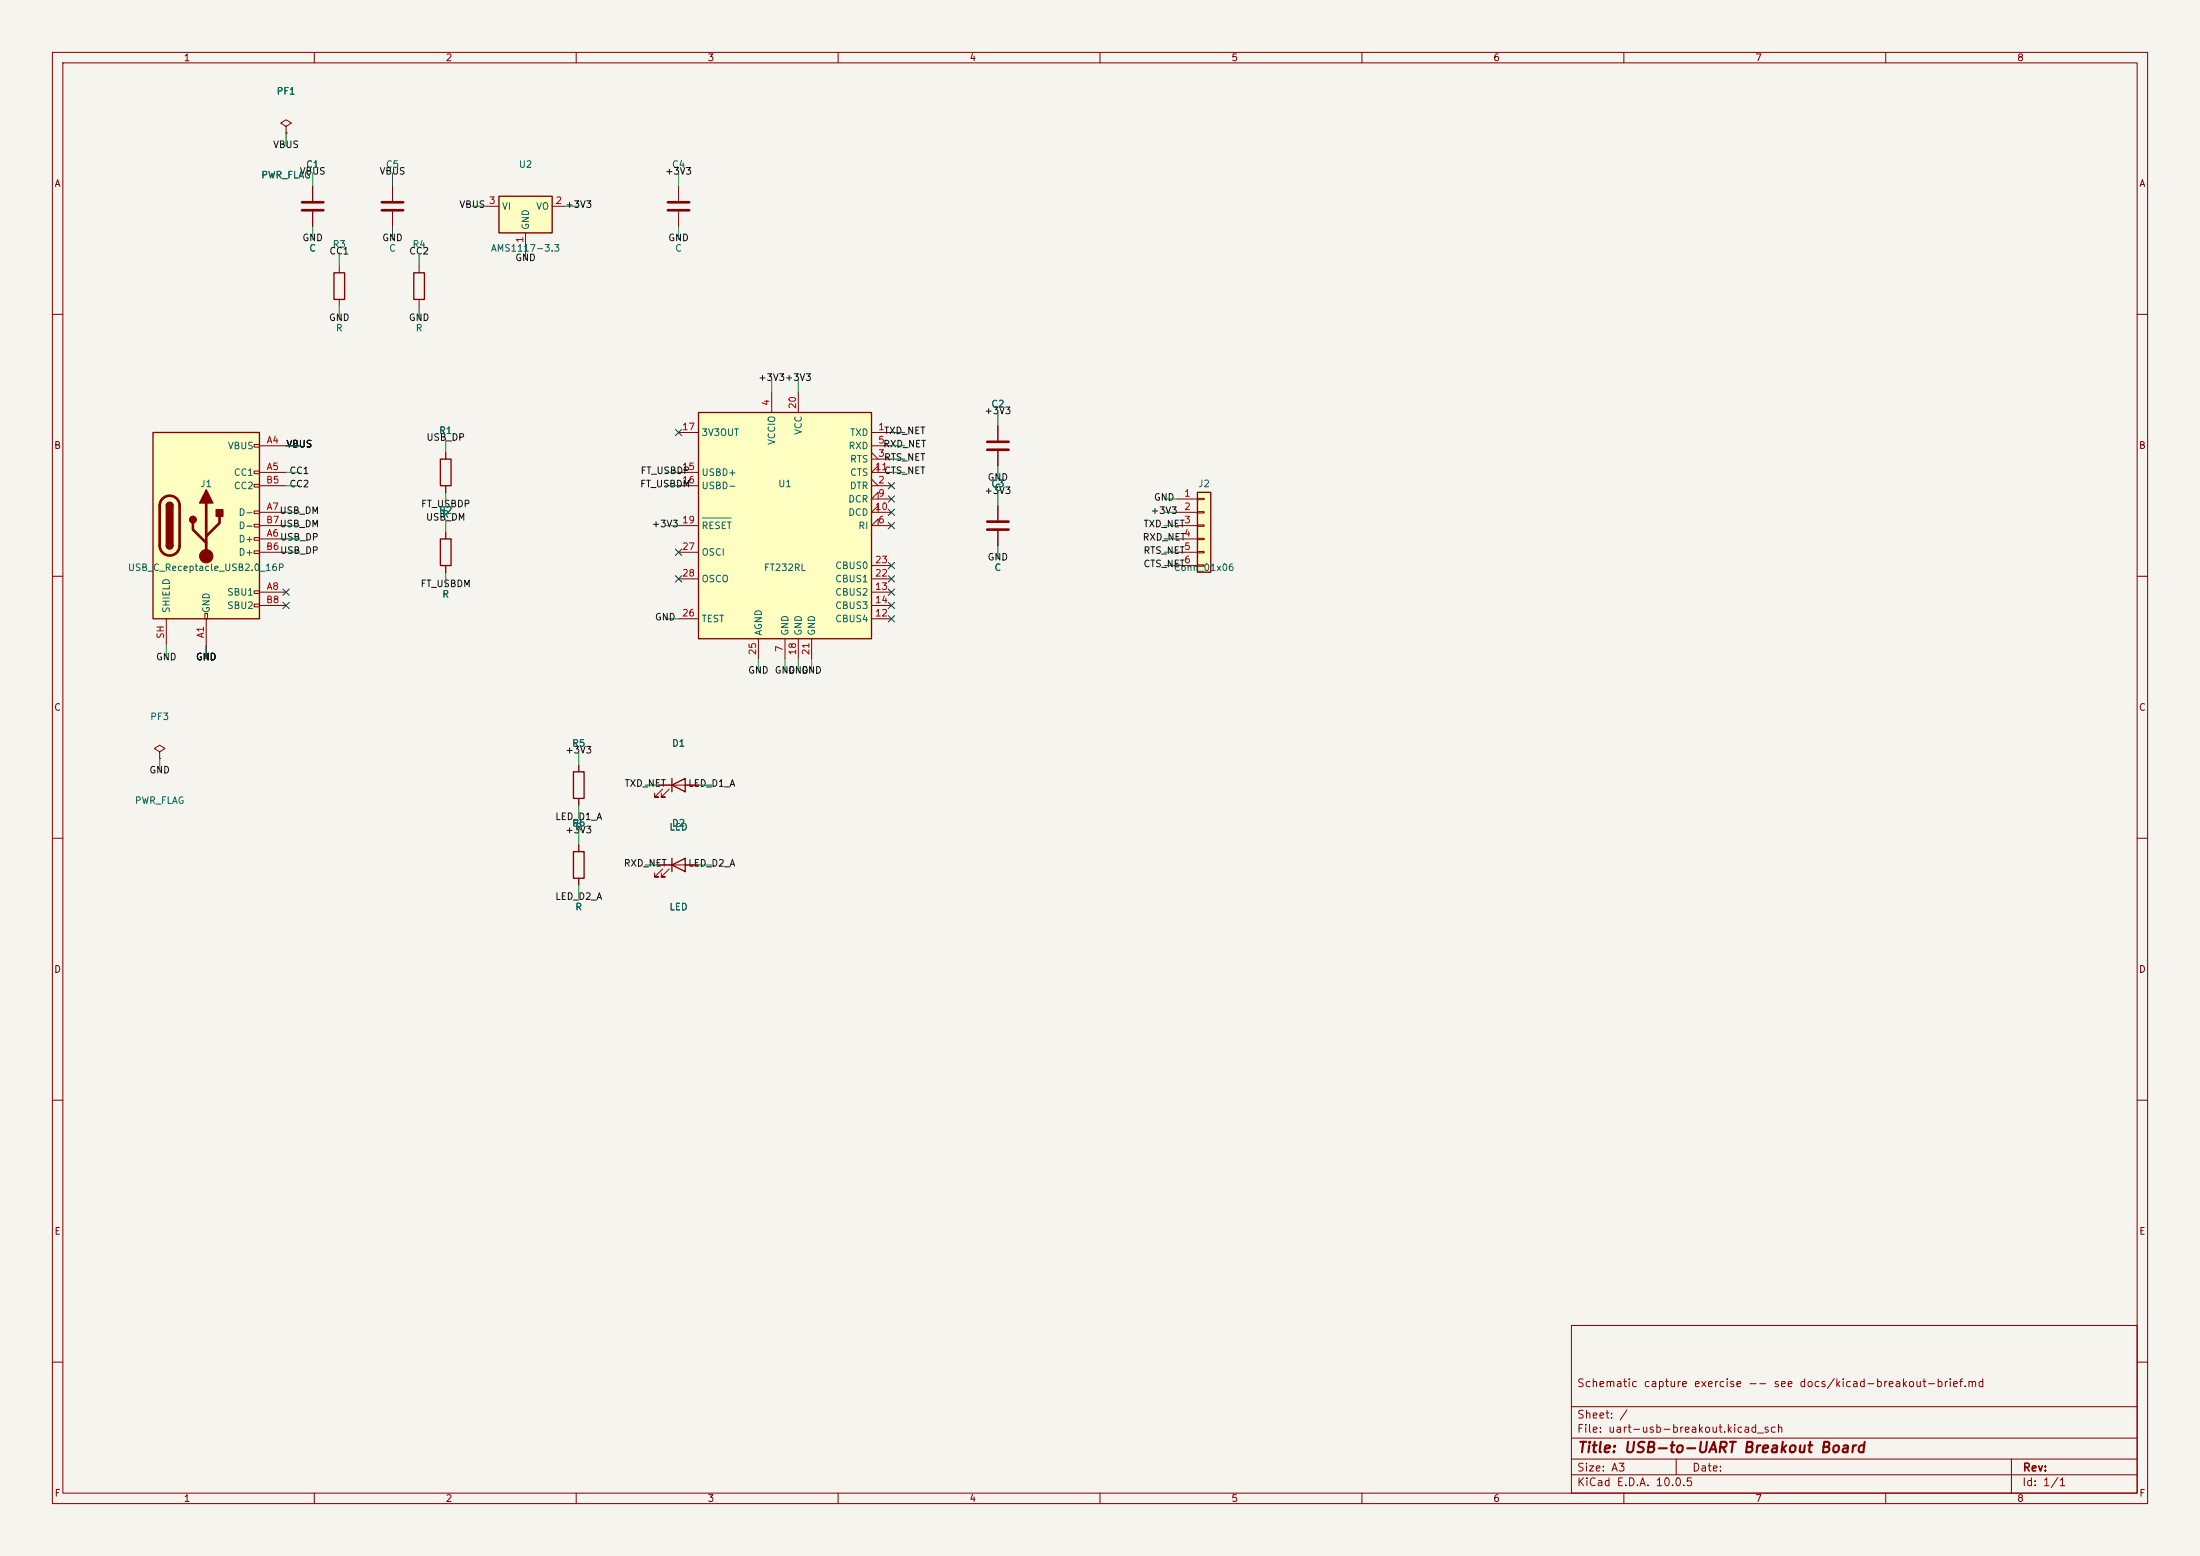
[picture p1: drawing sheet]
(kicad_sch
 (version 20250114)
 (generator "eeschema")
 (generator_version "10.0")
 (paper "A3")
 (title_block
  (title "USB-to-UART Breakout Board")
  (comment 1 "Schematic capture exercise -- see docs/kicad-breakout-brief.md"))
 (lib_symbols
 (symbol "Connector:USB_C_Receptacle_USB2.0_16P"
  (pin_names
   (offset 1.016))
  (exclude_from_sim no)
  (in_bom yes)
  (on_board yes)
  (in_pos_files yes)
  (duplicate_pin_numbers_are_jumpers no)
  (property "Reference" "J" (at 0 22.225 0) (show_name no) (do_not_autoplace no) (effects (font (size 1.27 1.27))))
  (property "Value" "USB_C_Receptacle_USB2.0_16P" (at 0 19.685 0) (show_name no) (do_not_autoplace no) (effects (font (size 1.27 1.27))))
  (property "Footprint" "" (at 3.81 0 0) (show_name no) (do_not_autoplace no) (hide yes) (effects (font (size 1.27 1.27))))
  (property "Datasheet" "https://www.usb.org/sites/default/files/documents/usb_type-c.zip" (at 3.81 0 0) (show_name no) (do_not_autoplace no) (hide yes) (effects (font (size 1.27 1.27))))
  (property "Description" "USB 2.0-only 16P Type-C Receptacle connector" (at 0 0 0) (show_name no) (do_not_autoplace no) (hide yes) (effects (font (size 1.27 1.27))))
  (symbol "USB_C_Receptacle_USB2.0_16P_0_0"
   (rectangle (start -0.254 -17.78) (end 0.254 -16.764) (stroke (width 0) (type default)) (fill (type none)))
   (rectangle (start 10.16 15.494) (end 9.144 14.986) (stroke (width 0) (type default)) (fill (type none)))
   (rectangle (start 10.16 10.414) (end 9.144 9.906) (stroke (width 0) (type default)) (fill (type none)))
   (rectangle (start 10.16 7.874) (end 9.144 7.366) (stroke (width 0) (type default)) (fill (type none)))
   (rectangle (start 10.16 2.794) (end 9.144 2.286) (stroke (width 0) (type default)) (fill (type none)))
   (rectangle (start 10.16 0.254) (end 9.144 -0.254) (stroke (width 0) (type default)) (fill (type none)))
   (rectangle (start 10.16 -2.286) (end 9.144 -2.794) (stroke (width 0) (type default)) (fill (type none)))
   (rectangle (start 10.16 -4.826) (end 9.144 -5.334) (stroke (width 0) (type default)) (fill (type none)))
   (rectangle (start 10.16 -12.446) (end 9.144 -12.954) (stroke (width 0) (type default)) (fill (type none)))
   (rectangle (start 10.16 -14.986) (end 9.144 -15.494) (stroke (width 0) (type default)) (fill (type none))))
  (symbol "USB_C_Receptacle_USB2.0_16P_0_1"
   (rectangle (start -10.16 17.78) (end 10.16 -17.78) (stroke (width 0.254) (type default)) (fill (type background)))
   (polyline (pts (xy -8.89 -3.81) (xy -8.89 3.81)) (stroke (width 0.508) (type default)) (fill (type none)))
   (rectangle (start -7.62 -3.81) (end -6.35 3.81) (stroke (width 0.254) (type default)) (fill (type outline)))
   (arc (start -7.62 3.81) (mid -6.985 4.4423) (end -6.35 3.81) (stroke (width 0.254) (type default)) (fill (type none)))
   (arc (start -7.62 3.81) (mid -6.985 4.4423) (end -6.35 3.81) (stroke (width 0.254) (type default)) (fill (type outline)))
   (arc (start -8.89 3.81) (mid -6.985 5.7067) (end -5.08 3.81) (stroke (width 0.508) (type default)) (fill (type none)))
   (arc (start -5.08 -3.81) (mid -6.985 -5.7067) (end -8.89 -3.81) (stroke (width 0.508) (type default)) (fill (type none)))
   (arc (start -6.35 -3.81) (mid -6.985 -4.4423) (end -7.62 -3.81) (stroke (width 0.254) (type default)) (fill (type none)))
   (arc (start -6.35 -3.81) (mid -6.985 -4.4423) (end -7.62 -3.81) (stroke (width 0.254) (type default)) (fill (type outline)))
   (polyline (pts (xy -5.08 3.81) (xy -5.08 -3.81)) (stroke (width 0.508) (type default)) (fill (type none)))
   (circle (center -2.54 1.143) (radius 0.635) (stroke (width 0.254) (type default)) (fill (type outline)))
   (polyline (pts (xy -1.27 4.318) (xy 0 6.858) (xy 1.27 4.318) (xy -1.27 4.318)) (stroke (width 0.254) (type default)) (fill (type outline)))
   (polyline (pts (xy 0 -2.032) (xy 2.54 0.508) (xy 2.54 1.778)) (stroke (width 0.508) (type default)) (fill (type none)))
   (polyline (pts (xy 0 -3.302) (xy -2.54 -0.762) (xy -2.54 0.508)) (stroke (width 0.508) (type default)) (fill (type none)))
   (polyline (pts (xy 0 -5.842) (xy 0 4.318)) (stroke (width 0.508) (type default)) (fill (type none)))
   (circle (center 0 -5.842) (radius 1.27) (stroke (width 0) (type default)) (fill (type outline)))
   (rectangle (start 1.905 1.778) (end 3.175 3.048) (stroke (width 0.254) (type default)) (fill (type outline))))
  (symbol "USB_C_Receptacle_USB2.0_16P_1_1"
   (pin passive line (at 0 -22.86 90) (length 5.08) (name "GND" (effects (font (size 1.27 1.27)))) (number "A1" (effects (font (size 1.27 1.27)))))
   (pin passive line (at 15.24 15.24 180) (length 5.08) (name "VBUS" (effects (font (size 1.27 1.27)))) (number "A4" (effects (font (size 1.27 1.27)))))
   (pin bidirectional line (at 15.24 10.16 180) (length 5.08) (name "CC1" (effects (font (size 1.27 1.27)))) (number "A5" (effects (font (size 1.27 1.27)))))
   (pin bidirectional line (at 15.24 -2.54 180) (length 5.08) (name "D+" (effects (font (size 1.27 1.27)))) (number "A6" (effects (font (size 1.27 1.27)))))
   (pin bidirectional line (at 15.24 2.54 180) (length 5.08) (name "D-" (effects (font (size 1.27 1.27)))) (number "A7" (effects (font (size 1.27 1.27)))))
   (pin bidirectional line (at 15.24 -12.7 180) (length 5.08) (name "SBU1" (effects (font (size 1.27 1.27)))) (number "A8" (effects (font (size 1.27 1.27)))))
   (pin passive line (at 15.24 15.24 180) (length 5.08) (hide yes) (name "VBUS" (effects (font (size 1.27 1.27)))) (number "A9" (effects (font (size 1.27 1.27)))))
   (pin passive line (at 0 -22.86 90) (length 5.08) (hide yes) (name "GND" (effects (font (size 1.27 1.27)))) (number "A12" (effects (font (size 1.27 1.27)))))
   (pin passive line (at 0 -22.86 90) (length 5.08) (hide yes) (name "GND" (effects (font (size 1.27 1.27)))) (number "B1" (effects (font (size 1.27 1.27)))))
   (pin passive line (at 15.24 15.24 180) (length 5.08) (hide yes) (name "VBUS" (effects (font (size 1.27 1.27)))) (number "B4" (effects (font (size 1.27 1.27)))))
   (pin bidirectional line (at 15.24 7.62 180) (length 5.08) (name "CC2" (effects (font (size 1.27 1.27)))) (number "B5" (effects (font (size 1.27 1.27)))))
   (pin bidirectional line (at 15.24 -5.08 180) (length 5.08) (name "D+" (effects (font (size 1.27 1.27)))) (number "B6" (effects (font (size 1.27 1.27)))))
   (pin bidirectional line (at 15.24 0 180) (length 5.08) (name "D-" (effects (font (size 1.27 1.27)))) (number "B7" (effects (font (size 1.27 1.27)))))
   (pin bidirectional line (at 15.24 -15.24 180) (length 5.08) (name "SBU2" (effects (font (size 1.27 1.27)))) (number "B8" (effects (font (size 1.27 1.27)))))
   (pin passive line (at 15.24 15.24 180) (length 5.08) (hide yes) (name "VBUS" (effects (font (size 1.27 1.27)))) (number "B9" (effects (font (size 1.27 1.27)))))
   (pin passive line (at 0 -22.86 90) (length 5.08) (hide yes) (name "GND" (effects (font (size 1.27 1.27)))) (number "B12" (effects (font (size 1.27 1.27)))))
   (pin passive line (at -7.62 -22.86 90) (length 5.08) (name "SHIELD" (effects (font (size 1.27 1.27)))) (number "SH" (effects (font (size 1.27 1.27))))))
  (embedded_fonts no))
 (symbol "Device:R"
  (pin_numbers (hide yes))
  (pin_names
   (offset 0))
  (exclude_from_sim no)
  (in_bom yes)
  (on_board yes)
  (in_pos_files yes)
  (duplicate_pin_numbers_are_jumpers no)
  (property "Reference" "R" (at 2.032 0 90) (show_name no) (do_not_autoplace no) (effects (font (size 1.27 1.27))))
  (property "Value" "R" (at 0 0 90) (show_name no) (do_not_autoplace no) (effects (font (size 1.27 1.27))))
  (property "Footprint" "" (at -1.778 0 90) (show_name no) (do_not_autoplace no) (hide yes) (effects (font (size 1.27 1.27))))
  (property "Datasheet" "" (at 0 0 0) (show_name no) (do_not_autoplace no) (hide yes) (effects (font (size 1.27 1.27))))
  (property "Description" "Resistor" (at 0 0 0) (show_name no) (do_not_autoplace no) (hide yes) (effects (font (size 1.27 1.27))))
  (symbol "R_0_1"
   (rectangle (start -1.016 -2.54) (end 1.016 2.54) (stroke (width 0.254) (type default)) (fill (type none))))
  (symbol "R_1_1"
   (pin passive line (at 0 3.81 270) (length 1.27) (name "" (effects (font (size 1.27 1.27)))) (number "1" (effects (font (size 1.27 1.27)))))
   (pin passive line (at 0 -3.81 90) (length 1.27) (name "" (effects (font (size 1.27 1.27)))) (number "2" (effects (font (size 1.27 1.27))))))
  (embedded_fonts no))
 (symbol "Device:LED"
  (pin_numbers (hide yes))
  (pin_names
   (offset 1.016) (hide yes))
  (exclude_from_sim no)
  (in_bom yes)
  (on_board yes)
  (in_pos_files yes)
  (duplicate_pin_numbers_are_jumpers no)
  (property "Reference" "D" (at 0 2.54 0) (show_name no) (do_not_autoplace no) (effects (font (size 1.27 1.27))))
  (property "Value" "LED" (at 0 -2.54 0) (show_name no) (do_not_autoplace no) (effects (font (size 1.27 1.27))))
  (property "Footprint" "" (at 0 0 0) (show_name no) (do_not_autoplace no) (hide yes) (effects (font (size 1.27 1.27))))
  (property "Datasheet" "" (at 0 0 0) (show_name no) (do_not_autoplace no) (hide yes) (effects (font (size 1.27 1.27))))
  (property "Description" "Light emitting diode" (at 0 0 0) (show_name no) (do_not_autoplace no) (hide yes) (effects (font (size 1.27 1.27))))
  (property "Sim.Pins" "1=K 2=A" (at 0 0 0) (show_name no) (do_not_autoplace no) (hide yes) (effects (font (size 1.27 1.27))))
  (symbol "LED_0_1"
   (polyline (pts (xy -3.048 -0.762) (xy -4.572 -2.286) (xy -3.81 -2.286) (xy -4.572 -2.286) (xy -4.572 -1.524)) (stroke (width 0) (type default)) (fill (type none)))
   (polyline (pts (xy -1.778 -0.762) (xy -3.302 -2.286) (xy -2.54 -2.286) (xy -3.302 -2.286) (xy -3.302 -1.524)) (stroke (width 0) (type default)) (fill (type none)))
   (polyline (pts (xy -1.27 0) (xy 1.27 0)) (stroke (width 0) (type default)) (fill (type none)))
   (polyline (pts (xy -1.27 -1.27) (xy -1.27 1.27)) (stroke (width 0.254) (type default)) (fill (type none)))
   (polyline (pts (xy 1.27 -1.27) (xy 1.27 1.27) (xy -1.27 0) (xy 1.27 -1.27)) (stroke (width 0.254) (type default)) (fill (type none))))
  (symbol "LED_1_1"
   (pin passive line (at -3.81 0 0) (length 2.54) (name "K" (effects (font (size 1.27 1.27)))) (number "1" (effects (font (size 1.27 1.27)))))
   (pin passive line (at 3.81 0 180) (length 2.54) (name "A" (effects (font (size 1.27 1.27)))) (number "2" (effects (font (size 1.27 1.27))))))
  (embedded_fonts no))
 (symbol "Interface_USB:FT232RL"
  (exclude_from_sim no)
  (in_bom yes)
  (on_board yes)
  (in_pos_files yes)
  (duplicate_pin_numbers_are_jumpers no)
  (property "Reference" "U" (at -16.51 22.86 0) (show_name no) (do_not_autoplace no) (effects (font (size 1.27 1.27)) (justify left)))
  (property "Value" "FT232RL" (at 10.16 22.86 0) (show_name no) (do_not_autoplace no) (effects (font (size 1.27 1.27)) (justify left)))
  (property "Footprint" "Package_SO:SSOP-28_5.3x10.2mm_P0.65mm" (at 27.94 -22.86 0) (show_name no) (do_not_autoplace no) (hide yes) (effects (font (size 1.27 1.27))))
  (property "Datasheet" "https://www.ftdichip.com/Support/Documents/DataSheets/ICs/DS_FT232R.pdf" (at 0 0 0) (show_name no) (do_not_autoplace no) (hide yes) (effects (font (size 1.27 1.27))))
  (property "Description" "USB to Serial Interface, SSOP-28" (at 0 0 0) (show_name no) (do_not_autoplace no) (hide yes) (effects (font (size 1.27 1.27))))
  (symbol "FT232RL_0_1"
   (rectangle (start -16.51 21.59) (end 16.51 -21.59) (stroke (width 0.254) (type default)) (fill (type background))))
  (symbol "FT232RL_1_1"
   (pin output line (at 20.32 17.78 180) (length 3.81) (name "TXD" (effects (font (size 1.27 1.27)))) (number "1" (effects (font (size 1.27 1.27)))))
   (pin output output_low (at 20.32 7.62 180) (length 3.81) (name "DTR" (effects (font (size 1.27 1.27)))) (number "2" (effects (font (size 1.27 1.27)))))
   (pin output output_low (at 20.32 12.7 180) (length 3.81) (name "RTS" (effects (font (size 1.27 1.27)))) (number "3" (effects (font (size 1.27 1.27)))))
   (pin power_in line (at -2.54 25.4 270) (length 3.81) (name "VCCIO" (effects (font (size 1.27 1.27)))) (number "4" (effects (font (size 1.27 1.27)))))
   (pin input line (at 20.32 15.24 180) (length 3.81) (name "RXD" (effects (font (size 1.27 1.27)))) (number "5" (effects (font (size 1.27 1.27)))))
   (pin input input_low (at 20.32 0 180) (length 3.81) (name "RI" (effects (font (size 1.27 1.27)))) (number "6" (effects (font (size 1.27 1.27)))))
   (pin power_in line (at 0 -25.4 90) (length 3.81) (name "GND" (effects (font (size 1.27 1.27)))) (number "7" (effects (font (size 1.27 1.27)))))
   (pin input input_low (at 20.32 5.08 180) (length 3.81) (name "DCR" (effects (font (size 1.27 1.27)))) (number "9" (effects (font (size 1.27 1.27)))))
   (pin input input_low (at 20.32 2.54 180) (length 3.81) (name "DCD" (effects (font (size 1.27 1.27)))) (number "10" (effects (font (size 1.27 1.27)))))
   (pin input input_low (at 20.32 10.16 180) (length 3.81) (name "CTS" (effects (font (size 1.27 1.27)))) (number "11" (effects (font (size 1.27 1.27)))))
   (pin bidirectional line (at 20.32 -17.78 180) (length 3.81) (name "CBUS4" (effects (font (size 1.27 1.27)))) (number "12" (effects (font (size 1.27 1.27)))))
   (pin bidirectional line (at 20.32 -12.7 180) (length 3.81) (name "CBUS2" (effects (font (size 1.27 1.27)))) (number "13" (effects (font (size 1.27 1.27)))))
   (pin bidirectional line (at 20.32 -15.24 180) (length 3.81) (name "CBUS3" (effects (font (size 1.27 1.27)))) (number "14" (effects (font (size 1.27 1.27)))))
   (pin bidirectional line (at -20.32 10.16 0) (length 3.81) (name "USBD+" (effects (font (size 1.27 1.27)))) (number "15" (effects (font (size 1.27 1.27)))))
   (pin bidirectional line (at -20.32 7.62 0) (length 3.81) (name "USBD-" (effects (font (size 1.27 1.27)))) (number "16" (effects (font (size 1.27 1.27)))))
   (pin power_out line (at -20.32 17.78 0) (length 3.81) (name "3V3OUT" (effects (font (size 1.27 1.27)))) (number "17" (effects (font (size 1.27 1.27)))))
   (pin power_in line (at 2.54 -25.4 90) (length 3.81) (name "GND" (effects (font (size 1.27 1.27)))) (number "18" (effects (font (size 1.27 1.27)))))
   (pin input line (at -20.32 0 0) (length 3.81) (name "~{RESET}" (effects (font (size 1.27 1.27)))) (number "19" (effects (font (size 1.27 1.27)))))
   (pin power_in line (at 2.54 25.4 270) (length 3.81) (name "VCC" (effects (font (size 1.27 1.27)))) (number "20" (effects (font (size 1.27 1.27)))))
   (pin power_in line (at 5.08 -25.4 90) (length 3.81) (name "GND" (effects (font (size 1.27 1.27)))) (number "21" (effects (font (size 1.27 1.27)))))
   (pin bidirectional line (at 20.32 -10.16 180) (length 3.81) (name "CBUS1" (effects (font (size 1.27 1.27)))) (number "22" (effects (font (size 1.27 1.27)))))
   (pin bidirectional line (at 20.32 -7.62 180) (length 3.81) (name "CBUS0" (effects (font (size 1.27 1.27)))) (number "23" (effects (font (size 1.27 1.27)))))
   (pin power_in line (at -5.08 -25.4 90) (length 3.81) (name "AGND" (effects (font (size 1.27 1.27)))) (number "25" (effects (font (size 1.27 1.27)))))
   (pin input line (at -20.32 -17.78 0) (length 3.81) (name "TEST" (effects (font (size 1.27 1.27)))) (number "26" (effects (font (size 1.27 1.27)))))
   (pin input line (at -20.32 -5.08 0) (length 3.81) (name "OSCI" (effects (font (size 1.27 1.27)))) (number "27" (effects (font (size 1.27 1.27)))))
   (pin output line (at -20.32 -10.16 0) (length 3.81) (name "OSCO" (effects (font (size 1.27 1.27)))) (number "28" (effects (font (size 1.27 1.27))))))
  (embedded_fonts no))
 (symbol "Regulator_Linear:AMS1117-3.3"
  (exclude_from_sim no)
  (in_bom yes)
  (on_board yes)
  (in_pos_files yes)
  (duplicate_pin_numbers_are_jumpers no)
  (property "Reference" "U" (at -3.81 3.175 0) (show_name no) (do_not_autoplace no) (effects (font (size 1.27 1.27))))
  (property "Value" "AMS1117-3.3" (at 0 3.175 0) (show_name no) (do_not_autoplace no) (effects (font (size 1.27 1.27)) (justify left)))
  (property "Footprint" "Package_TO_SOT_SMD:SOT-223-3_TabPin2" (at 0 5.08 0) (show_name no) (do_not_autoplace no) (hide yes) (effects (font (size 1.27 1.27))))
  (property "Datasheet" "http://www.diodes.com/datasheets/AP1117.pdf" (at 2.54 -6.35 0) (show_name no) (do_not_autoplace no) (hide yes) (effects (font (size 1.27 1.27))))
  (property "Description" "1A Low Dropout regulator, positive, 1.5V fixed output, SOT-223" (at 0 0 0) (show_name no) (do_not_autoplace no) (hide yes) (effects (font (size 1.27 1.27))))
  (symbol "AMS1117-3.3_0_1"
   (rectangle (start -5.08 -5.08) (end 5.08 1.905) (stroke (width 0.254) (type default)) (fill (type background))))
  (symbol "AMS1117-3.3_1_1"
   (pin power_in line (at 0 -7.62 90) (length 2.54) (name "GND" (effects (font (size 1.27 1.27)))) (number "1" (effects (font (size 1.27 1.27)))))
   (pin power_out line (at 7.62 0 180) (length 2.54) (name "VO" (effects (font (size 1.27 1.27)))) (number "2" (effects (font (size 1.27 1.27)))))
   (pin power_in line (at -7.62 0 0) (length 2.54) (name "VI" (effects (font (size 1.27 1.27)))) (number "3" (effects (font (size 1.27 1.27))))))
  (embedded_fonts no))
 (symbol "Device:C"
  (pin_numbers (hide yes))
  (pin_names
   (offset 0.254))
  (exclude_from_sim no)
  (in_bom yes)
  (on_board yes)
  (in_pos_files yes)
  (duplicate_pin_numbers_are_jumpers no)
  (property "Reference" "C" (at 0.635 2.54 0) (show_name no) (do_not_autoplace no) (effects (font (size 1.27 1.27)) (justify left)))
  (property "Value" "C" (at 0.635 -2.54 0) (show_name no) (do_not_autoplace no) (effects (font (size 1.27 1.27)) (justify left)))
  (property "Footprint" "" (at 0.9652 -3.81 0) (show_name no) (do_not_autoplace no) (hide yes) (effects (font (size 1.27 1.27))))
  (property "Datasheet" "" (at 0 0 0) (show_name no) (do_not_autoplace no) (hide yes) (effects (font (size 1.27 1.27))))
  (property "Description" "Unpolarized capacitor" (at 0 0 0) (show_name no) (do_not_autoplace no) (hide yes) (effects (font (size 1.27 1.27))))
  (symbol "C_0_1"
   (polyline (pts (xy -2.032 0.762) (xy 2.032 0.762)) (stroke (width 0.508) (type default)) (fill (type none)))
   (polyline (pts (xy -2.032 -0.762) (xy 2.032 -0.762)) (stroke (width 0.508) (type default)) (fill (type none))))
  (symbol "C_1_1"
   (pin passive line (at 0 3.81 270) (length 2.794) (name "" (effects (font (size 1.27 1.27)))) (number "1" (effects (font (size 1.27 1.27)))))
   (pin passive line (at 0 -3.81 90) (length 2.794) (name "" (effects (font (size 1.27 1.27)))) (number "2" (effects (font (size 1.27 1.27))))))
  (embedded_fonts no))
 (symbol "Connector_Generic:Conn_01x06"
  (pin_names
   (offset 1.016) (hide yes))
  (exclude_from_sim no)
  (in_bom yes)
  (on_board yes)
  (in_pos_files yes)
  (duplicate_pin_numbers_are_jumpers no)
  (property "Reference" "J" (at 0 7.62 0) (show_name no) (do_not_autoplace no) (effects (font (size 1.27 1.27))))
  (property "Value" "Conn_01x06" (at 0 -10.16 0) (show_name no) (do_not_autoplace no) (effects (font (size 1.27 1.27))))
  (property "Footprint" "" (at 0 0 0) (show_name no) (do_not_autoplace no) (hide yes) (effects (font (size 1.27 1.27))))
  (property "Datasheet" "" (at 0 0 0) (show_name no) (do_not_autoplace no) (hide yes) (effects (font (size 1.27 1.27))))
  (property "Description" "Generic connector, single row, 01x06, script generated (kicad-library-utils/schlib/autogen/connector/)" (at 0 0 0) (show_name no) (do_not_autoplace no) (hide yes) (effects (font (size 1.27 1.27))))
  (symbol "Conn_01x06_1_1"
   (rectangle (start -1.27 6.35) (end 1.27 -8.89) (stroke (width 0.254) (type default)) (fill (type background)))
   (rectangle (start -1.27 5.207) (end 0 4.953) (stroke (width 0.1524) (type default)) (fill (type none)))
   (rectangle (start -1.27 2.667) (end 0 2.413) (stroke (width 0.1524) (type default)) (fill (type none)))
   (rectangle (start -1.27 0.127) (end 0 -0.127) (stroke (width 0.1524) (type default)) (fill (type none)))
   (rectangle (start -1.27 -2.413) (end 0 -2.667) (stroke (width 0.1524) (type default)) (fill (type none)))
   (rectangle (start -1.27 -4.953) (end 0 -5.207) (stroke (width 0.1524) (type default)) (fill (type none)))
   (rectangle (start -1.27 -7.493) (end 0 -7.747) (stroke (width 0.1524) (type default)) (fill (type none)))
   (pin passive line (at -5.08 5.08 0) (length 3.81) (name "Pin_1" (effects (font (size 1.27 1.27)))) (number "1" (effects (font (size 1.27 1.27)))))
   (pin passive line (at -5.08 2.54 0) (length 3.81) (name "Pin_2" (effects (font (size 1.27 1.27)))) (number "2" (effects (font (size 1.27 1.27)))))
   (pin passive line (at -5.08 0 0) (length 3.81) (name "Pin_3" (effects (font (size 1.27 1.27)))) (number "3" (effects (font (size 1.27 1.27)))))
   (pin passive line (at -5.08 -2.54 0) (length 3.81) (name "Pin_4" (effects (font (size 1.27 1.27)))) (number "4" (effects (font (size 1.27 1.27)))))
   (pin passive line (at -5.08 -5.08 0) (length 3.81) (name "Pin_5" (effects (font (size 1.27 1.27)))) (number "5" (effects (font (size 1.27 1.27)))))
   (pin passive line (at -5.08 -7.62 0) (length 3.81) (name "Pin_6" (effects (font (size 1.27 1.27)))) (number "6" (effects (font (size 1.27 1.27))))))
  (embedded_fonts no))
 (symbol "power:PWR_FLAG"
  (power global)
  (pin_numbers (hide yes))
  (pin_names
   (offset 0) (hide yes))
  (exclude_from_sim no)
  (in_bom yes)
  (on_board yes)
  (in_pos_files yes)
  (duplicate_pin_numbers_are_jumpers no)
  (property "Reference" "#FLG" (at 0 1.905 0) (show_name no) (do_not_autoplace no) (hide yes) (effects (font (size 1.27 1.27))))
  (property "Value" "PWR_FLAG" (at 0 3.81 0) (show_name no) (do_not_autoplace no) (effects (font (size 1.27 1.27))))
  (property "Footprint" "" (at 0 0 0) (show_name no) (do_not_autoplace no) (hide yes) (effects (font (size 1.27 1.27))))
  (property "Datasheet" "" (at 0 0 0) (show_name no) (do_not_autoplace no) (hide yes) (effects (font (size 1.27 1.27))))
  (property "Description" "Special symbol for telling ERC where power comes from" (at 0 0 0) (show_name no) (do_not_autoplace no) (hide yes) (effects (font (size 1.27 1.27))))
  (symbol "PWR_FLAG_0_0"
   (pin power_out line (at 0 0 90) (length 0) (name "" (effects (font (size 1.27 1.27)))) (number "1" (effects (font (size 1.27 1.27))))))
  (symbol "PWR_FLAG_0_1"
   (polyline (pts (xy 0 0) (xy 0 1.27) (xy -1.016 1.905) (xy 0 2.54) (xy 1.016 1.905) (xy 0 1.27)) (stroke (width 0) (type default)) (fill (type none))))
  (embedded_fonts no)))

 (symbol
  (lib_id "Connector:USB_C_Receptacle_USB2.0_16P")
  (at 39.37 100.33 0)
  (unit 1)
  (exclude_from_sim no)
  (in_bom yes)
  (on_board yes)
  (dnp no)
  (property "Reference" "J1" (at 39.37 92.33 0) (effects (font (size 1.27 1.27))))
  (property "Value" "USB_C_Receptacle_USB2.0_16P" (at 39.37 108.33 0) (effects (font (size 1.27 1.27))))
  (property "Footprint" "" (at 39.37 100.33 0) (effects (font (size 1.27 1.27)) (hide yes)))
  (pin "A1")
  (pin "A4")
  (pin "A5")
  (pin "A6")
  (pin "A7")
  (pin "A8")
  (pin "A9")
  (pin "B1")
  (pin "B4")
  (pin "B5")
  (pin "B6")
  (pin "B7")
  (pin "B8")
  (pin "B9")
  (pin "SH")
  (pin "A12")
  (pin "B12"))
 (symbol
  (lib_id "Device:R")
  (at 85.09 90.17 0)
  (unit 1)
  (exclude_from_sim no)
  (in_bom yes)
  (on_board yes)
  (dnp no)
  (property "Reference" "R1" (at 85.09 82.17 0) (effects (font (size 1.27 1.27))))
  (property "Value" "R" (at 85.09 98.17 0) (effects (font (size 1.27 1.27))))
  (property "Footprint" "" (at 85.09 90.17 0) (effects (font (size 1.27 1.27)) (hide yes)))
  (pin "1")
  (pin "2"))
 (symbol
  (lib_id "Device:R")
  (at 85.09 105.41 0)
  (unit 1)
  (exclude_from_sim no)
  (in_bom yes)
  (on_board yes)
  (dnp no)
  (property "Reference" "R2" (at 85.09 97.41 0) (effects (font (size 1.27 1.27))))
  (property "Value" "R" (at 85.09 113.41 0) (effects (font (size 1.27 1.27))))
  (property "Footprint" "" (at 85.09 105.41 0) (effects (font (size 1.27 1.27)) (hide yes)))
  (pin "1")
  (pin "2"))
 (symbol
  (lib_id "Device:R")
  (at 64.77 54.61 0)
  (unit 1)
  (exclude_from_sim no)
  (in_bom yes)
  (on_board yes)
  (dnp no)
  (property "Reference" "R3" (at 64.77 46.61 0) (effects (font (size 1.27 1.27))))
  (property "Value" "R" (at 64.77 62.61 0) (effects (font (size 1.27 1.27))))
  (property "Footprint" "" (at 64.77 54.61 0) (effects (font (size 1.27 1.27)) (hide yes)))
  (pin "1")
  (pin "2"))
 (symbol
  (lib_id "Device:R")
  (at 80.01 54.61 0)
  (unit 1)
  (exclude_from_sim no)
  (in_bom yes)
  (on_board yes)
  (dnp no)
  (property "Reference" "R4" (at 80.01 46.61 0) (effects (font (size 1.27 1.27))))
  (property "Value" "R" (at 80.01 62.61 0) (effects (font (size 1.27 1.27))))
  (property "Footprint" "" (at 80.01 54.61 0) (effects (font (size 1.27 1.27)) (hide yes)))
  (pin "1")
  (pin "2"))
 (symbol
  (lib_id "Device:R")
  (at 110.49 149.86 0)
  (unit 1)
  (exclude_from_sim no)
  (in_bom yes)
  (on_board yes)
  (dnp no)
  (property "Reference" "R5" (at 110.49 141.86 0) (effects (font (size 1.27 1.27))))
  (property "Value" "R" (at 110.49 157.86 0) (effects (font (size 1.27 1.27))))
  (property "Footprint" "" (at 110.49 149.86 0) (effects (font (size 1.27 1.27)) (hide yes)))
  (pin "1")
  (pin "2"))
 (symbol
  (lib_id "Device:R")
  (at 110.49 165.1 0)
  (unit 1)
  (exclude_from_sim no)
  (in_bom yes)
  (on_board yes)
  (dnp no)
  (property "Reference" "R6" (at 110.49 157.1 0) (effects (font (size 1.27 1.27))))
  (property "Value" "R" (at 110.49 173.1 0) (effects (font (size 1.27 1.27))))
  (property "Footprint" "" (at 110.49 165.1 0) (effects (font (size 1.27 1.27)) (hide yes)))
  (pin "1")
  (pin "2"))
 (symbol
  (lib_id "Device:LED")
  (at 129.54 149.86 0)
  (unit 1)
  (exclude_from_sim no)
  (in_bom yes)
  (on_board yes)
  (dnp no)
  (property "Reference" "D1" (at 129.54 141.86 0) (effects (font (size 1.27 1.27))))
  (property "Value" "LED" (at 129.54 157.86 0) (effects (font (size 1.27 1.27))))
  (property "Footprint" "" (at 129.54 149.86 0) (effects (font (size 1.27 1.27)) (hide yes)))
  (pin "1")
  (pin "2"))
 (symbol
  (lib_id "Device:LED")
  (at 129.54 165.1 0)
  (unit 1)
  (exclude_from_sim no)
  (in_bom yes)
  (on_board yes)
  (dnp no)
  (property "Reference" "D2" (at 129.54 157.1 0) (effects (font (size 1.27 1.27))))
  (property "Value" "LED" (at 129.54 173.1 0) (effects (font (size 1.27 1.27))))
  (property "Footprint" "" (at 129.54 165.1 0) (effects (font (size 1.27 1.27)) (hide yes)))
  (pin "1")
  (pin "2"))
 (symbol
  (lib_id "Interface_USB:FT232RL")
  (at 149.86 100.33 0)
  (unit 1)
  (exclude_from_sim no)
  (in_bom yes)
  (on_board yes)
  (dnp no)
  (property "Reference" "U1" (at 149.86 92.33 0) (effects (font (size 1.27 1.27))))
  (property "Value" "FT232RL" (at 149.86 108.33 0) (effects (font (size 1.27 1.27))))
  (property "Footprint" "" (at 149.86 100.33 0) (effects (font (size 1.27 1.27)) (hide yes)))
  (pin "1")
  (pin "2")
  (pin "3")
  (pin "4")
  (pin "5")
  (pin "6")
  (pin "7")
  (pin "9")
  (pin "10")
  (pin "11")
  (pin "12")
  (pin "13")
  (pin "14")
  (pin "15")
  (pin "16")
  (pin "17")
  (pin "18")
  (pin "19")
  (pin "20")
  (pin "21")
  (pin "22")
  (pin "23")
  (pin "25")
  (pin "26")
  (pin "27")
  (pin "28"))
 (symbol
  (lib_id "Regulator_Linear:AMS1117-3.3")
  (at 100.33 39.37 0)
  (unit 1)
  (exclude_from_sim no)
  (in_bom yes)
  (on_board yes)
  (dnp no)
  (property "Reference" "U2" (at 100.33 31.369999999999997 0) (effects (font (size 1.27 1.27))))
  (property "Value" "AMS1117-3.3" (at 100.33 47.37 0) (effects (font (size 1.27 1.27))))
  (property "Footprint" "" (at 100.33 39.37 0) (effects (font (size 1.27 1.27)) (hide yes)))
  (pin "1")
  (pin "2")
  (pin "3"))
 (symbol
  (lib_id "Device:C")
  (at 59.69 39.37 0)
  (unit 1)
  (exclude_from_sim no)
  (in_bom yes)
  (on_board yes)
  (dnp no)
  (property "Reference" "C1" (at 59.69 31.369999999999997 0) (effects (font (size 1.27 1.27))))
  (property "Value" "C" (at 59.69 47.37 0) (effects (font (size 1.27 1.27))))
  (property "Footprint" "" (at 59.69 39.37 0) (effects (font (size 1.27 1.27)) (hide yes)))
  (pin "1")
  (pin "2"))
 (symbol
  (lib_id "Device:C")
  (at 74.93 39.37 0)
  (unit 1)
  (exclude_from_sim no)
  (in_bom yes)
  (on_board yes)
  (dnp no)
  (property "Reference" "C5" (at 74.93 31.369999999999997 0) (effects (font (size 1.27 1.27))))
  (property "Value" "C" (at 74.93 47.37 0) (effects (font (size 1.27 1.27))))
  (property "Footprint" "" (at 74.93 39.37 0) (effects (font (size 1.27 1.27)) (hide yes)))
  (pin "1")
  (pin "2"))
 (symbol
  (lib_id "Device:C")
  (at 129.54 39.37 0)
  (unit 1)
  (exclude_from_sim no)
  (in_bom yes)
  (on_board yes)
  (dnp no)
  (property "Reference" "C4" (at 129.54 31.369999999999997 0) (effects (font (size 1.27 1.27))))
  (property "Value" "C" (at 129.54 47.37 0) (effects (font (size 1.27 1.27))))
  (property "Footprint" "" (at 129.54 39.37 0) (effects (font (size 1.27 1.27)) (hide yes)))
  (pin "1")
  (pin "2"))
 (symbol
  (lib_id "Device:C")
  (at 190.5 85.09 0)
  (unit 1)
  (exclude_from_sim no)
  (in_bom yes)
  (on_board yes)
  (dnp no)
  (property "Reference" "C2" (at 190.5 77.09 0) (effects (font (size 1.27 1.27))))
  (property "Value" "C" (at 190.5 93.09 0) (effects (font (size 1.27 1.27))))
  (property "Footprint" "" (at 190.5 85.09 0) (effects (font (size 1.27 1.27)) (hide yes)))
  (pin "1")
  (pin "2"))
 (symbol
  (lib_id "Device:C")
  (at 190.5 100.33 0)
  (unit 1)
  (exclude_from_sim no)
  (in_bom yes)
  (on_board yes)
  (dnp no)
  (property "Reference" "C3" (at 190.5 92.33 0) (effects (font (size 1.27 1.27))))
  (property "Value" "C" (at 190.5 108.33 0) (effects (font (size 1.27 1.27))))
  (property "Footprint" "" (at 190.5 100.33 0) (effects (font (size 1.27 1.27)) (hide yes)))
  (pin "1")
  (pin "2"))
 (symbol
  (lib_id "Connector_Generic:Conn_01x06")
  (at 229.87 100.33 0)
  (unit 1)
  (exclude_from_sim no)
  (in_bom yes)
  (on_board yes)
  (dnp no)
  (property "Reference" "J2" (at 229.87 92.33 0) (effects (font (size 1.27 1.27))))
  (property "Value" "Conn_01x06" (at 229.87 108.33 0) (effects (font (size 1.27 1.27))))
  (property "Footprint" "" (at 229.87 100.33 0) (effects (font (size 1.27 1.27)) (hide yes)))
  (pin "1")
  (pin "2")
  (pin "3")
  (pin "4")
  (pin "5")
  (pin "6"))
 (symbol
  (lib_id "power:PWR_FLAG")
  (at 54.61 25.4 0)
  (unit 1)
  (exclude_from_sim no)
  (in_bom yes)
  (on_board yes)
  (dnp no)
  (property "Reference" "PF1" (at 54.61 17.4 0) (effects (font (size 1.27 1.27))))
  (property "Value" "PWR_FLAG" (at 54.61 33.4 0) (effects (font (size 1.27 1.27))))
  (property "Footprint" "" (at 54.61 25.4 0) (effects (font (size 1.27 1.27)) (hide yes)))
  (pin "1"))
 (symbol
  (lib_id "power:PWR_FLAG")
  (at 30.48 144.78 0)
  (unit 1)
  (exclude_from_sim no)
  (in_bom yes)
  (on_board yes)
  (dnp no)
  (property "Reference" "PF3" (at 30.48 136.78 0) (effects (font (size 1.27 1.27))))
  (property "Value" "PWR_FLAG" (at 30.48 152.78 0) (effects (font (size 1.27 1.27))))
  (property "Footprint" "" (at 30.48 144.78 0) (effects (font (size 1.27 1.27)) (hide yes)))
  (pin "1"))
 (wire (pts (xy 39.37 123.19) (xy 39.37 125.73)) (stroke (width 0) (type solid)))
 (label "GND" (at 39.37 125.73 0) (effects (font (size 1.27 1.27))))
 (wire (pts (xy 54.61 85.09) (xy 57.15 85.09)) (stroke (width 0) (type solid)))
 (label "VBUS" (at 57.15 85.09 0) (effects (font (size 1.27 1.27))))
 (wire (pts (xy 54.61 90.17) (xy 57.15 90.17)) (stroke (width 0) (type solid)))
 (label "CC1" (at 57.15 90.17 0) (effects (font (size 1.27 1.27))))
 (wire (pts (xy 54.61 102.87) (xy 57.15 102.87)) (stroke (width 0) (type solid)))
 (label "USB_DP" (at 57.15 102.87 0) (effects (font (size 1.27 1.27))))
 (wire (pts (xy 54.61 97.79) (xy 57.15 97.79)) (stroke (width 0) (type solid)))
 (label "USB_DM" (at 57.15 97.79 0) (effects (font (size 1.27 1.27))))
 (wire (pts (xy 54.61 85.09) (xy 57.15 85.09)) (stroke (width 0) (type solid)))
 (label "VBUS" (at 57.15 85.09 0) (effects (font (size 1.27 1.27))))
 (wire (pts (xy 39.37 123.19) (xy 39.37 125.73)) (stroke (width 0) (type solid)))
 (label "GND" (at 39.37 125.73 0) (effects (font (size 1.27 1.27))))
 (wire (pts (xy 54.61 85.09) (xy 57.15 85.09)) (stroke (width 0) (type solid)))
 (label "VBUS" (at 57.15 85.09 0) (effects (font (size 1.27 1.27))))
 (wire (pts (xy 54.61 92.71) (xy 57.15 92.71)) (stroke (width 0) (type solid)))
 (label "CC2" (at 57.15 92.71 0) (effects (font (size 1.27 1.27))))
 (wire (pts (xy 54.61 105.41) (xy 57.15 105.41)) (stroke (width 0) (type solid)))
 (label "USB_DP" (at 57.15 105.41 0) (effects (font (size 1.27 1.27))))
 (wire (pts (xy 54.61 100.33) (xy 57.15 100.33)) (stroke (width 0) (type solid)))
 (label "USB_DM" (at 57.15 100.33 0) (effects (font (size 1.27 1.27))))
 (wire (pts (xy 54.61 85.09) (xy 57.15 85.09)) (stroke (width 0) (type solid)))
 (label "VBUS" (at 57.15 85.09 0) (effects (font (size 1.27 1.27))))
 (wire (pts (xy 31.75 123.19) (xy 31.75 125.73)) (stroke (width 0) (type solid)))
 (label "GND" (at 31.75 125.73 0) (effects (font (size 1.27 1.27))))
 (wire (pts (xy 39.37 123.19) (xy 39.37 125.73)) (stroke (width 0) (type solid)))
 (label "GND" (at 39.37 125.73 0) (effects (font (size 1.27 1.27))))
 (wire (pts (xy 39.37 123.19) (xy 39.37 125.73)) (stroke (width 0) (type solid)))
 (label "GND" (at 39.37 125.73 0) (effects (font (size 1.27 1.27))))
 (wire (pts (xy 85.09 86.36) (xy 85.09 83.82)) (stroke (width 0) (type solid)))
 (label "USB_DP" (at 85.09 83.82 0) (effects (font (size 1.27 1.27))))
 (wire (pts (xy 85.09 93.98) (xy 85.09 96.52)) (stroke (width 0) (type solid)))
 (label "FT_USBDP" (at 85.09 96.52 0) (effects (font (size 1.27 1.27))))
 (wire (pts (xy 85.09 101.6) (xy 85.09 99.06)) (stroke (width 0) (type solid)))
 (label "USB_DM" (at 85.09 99.06 0) (effects (font (size 1.27 1.27))))
 (wire (pts (xy 85.09 109.22) (xy 85.09 111.76)) (stroke (width 0) (type solid)))
 (label "FT_USBDM" (at 85.09 111.76 0) (effects (font (size 1.27 1.27))))
 (wire (pts (xy 64.77 50.8) (xy 64.77 48.26)) (stroke (width 0) (type solid)))
 (label "CC1" (at 64.77 48.26 0) (effects (font (size 1.27 1.27))))
 (wire (pts (xy 64.77 58.42) (xy 64.77 60.96)) (stroke (width 0) (type solid)))
 (label "GND" (at 64.77 60.96 0) (effects (font (size 1.27 1.27))))
 (wire (pts (xy 80.01 50.8) (xy 80.01 48.26)) (stroke (width 0) (type solid)))
 (label "CC2" (at 80.01 48.26 0) (effects (font (size 1.27 1.27))))
 (wire (pts (xy 80.01 58.42) (xy 80.01 60.96)) (stroke (width 0) (type solid)))
 (label "GND" (at 80.01 60.96 0) (effects (font (size 1.27 1.27))))
 (wire (pts (xy 110.49 146.05) (xy 110.49 143.51)) (stroke (width 0) (type solid)))
 (label "+3V3" (at 110.49 143.51 0) (effects (font (size 1.27 1.27))))
 (wire (pts (xy 110.49 153.67) (xy 110.49 156.21)) (stroke (width 0) (type solid)))
 (label "LED_D1_A" (at 110.49 156.21 0) (effects (font (size 1.27 1.27))))
 (wire (pts (xy 110.49 161.29) (xy 110.49 158.75)) (stroke (width 0) (type solid)))
 (label "+3V3" (at 110.49 158.75 0) (effects (font (size 1.27 1.27))))
 (wire (pts (xy 110.49 168.91) (xy 110.49 171.45)) (stroke (width 0) (type solid)))
 (label "LED_D2_A" (at 110.49 171.45 0) (effects (font (size 1.27 1.27))))
 (wire (pts (xy 125.73 149.86) (xy 123.19 149.86)) (stroke (width 0) (type solid)))
 (label "TXD_NET" (at 123.19 149.86 0) (effects (font (size 1.27 1.27))))
 (wire (pts (xy 133.35 149.86) (xy 135.89 149.86)) (stroke (width 0) (type solid)))
 (label "LED_D1_A" (at 135.89 149.86 0) (effects (font (size 1.27 1.27))))
 (wire (pts (xy 125.73 165.1) (xy 123.19 165.1)) (stroke (width 0) (type solid)))
 (label "RXD_NET" (at 123.19 165.1 0) (effects (font (size 1.27 1.27))))
 (wire (pts (xy 133.35 165.1) (xy 135.89 165.1)) (stroke (width 0) (type solid)))
 (label "LED_D2_A" (at 135.89 165.1 0) (effects (font (size 1.27 1.27))))
 (wire (pts (xy 170.18 82.55) (xy 172.72 82.55)) (stroke (width 0) (type solid)))
 (label "TXD_NET" (at 172.72 82.55 0) (effects (font (size 1.27 1.27))))
 (wire (pts (xy 170.18 87.63) (xy 172.72 87.63)) (stroke (width 0) (type solid)))
 (label "RTS_NET" (at 172.72 87.63 0) (effects (font (size 1.27 1.27))))
 (wire (pts (xy 147.32 74.93) (xy 147.32 72.39)) (stroke (width 0) (type solid)))
 (label "+3V3" (at 147.32 72.39 0) (effects (font (size 1.27 1.27))))
 (wire (pts (xy 170.18 85.09) (xy 172.72 85.09)) (stroke (width 0) (type solid)))
 (label "RXD_NET" (at 172.72 85.09 0) (effects (font (size 1.27 1.27))))
 (wire (pts (xy 149.86 125.73) (xy 149.86 128.27)) (stroke (width 0) (type solid)))
 (label "GND" (at 149.86 128.27 0) (effects (font (size 1.27 1.27))))
 (wire (pts (xy 170.18 90.17) (xy 172.72 90.17)) (stroke (width 0) (type solid)))
 (label "CTS_NET" (at 172.72 90.17 0) (effects (font (size 1.27 1.27))))
 (wire (pts (xy 129.54 90.17) (xy 127.0 90.17)) (stroke (width 0) (type solid)))
 (label "FT_USBDP" (at 127.0 90.17 0) (effects (font (size 1.27 1.27))))
 (wire (pts (xy 129.54 92.71) (xy 127.0 92.71)) (stroke (width 0) (type solid)))
 (label "FT_USBDM" (at 127.0 92.71 0) (effects (font (size 1.27 1.27))))
 (wire (pts (xy 152.4 125.73) (xy 152.4 128.27)) (stroke (width 0) (type solid)))
 (label "GND" (at 152.4 128.27 0) (effects (font (size 1.27 1.27))))
 (wire (pts (xy 129.54 100.33) (xy 127.0 100.33)) (stroke (width 0) (type solid)))
 (label "+3V3" (at 127.0 100.33 0) (effects (font (size 1.27 1.27))))
 (wire (pts (xy 152.4 74.93) (xy 152.4 72.39)) (stroke (width 0) (type solid)))
 (label "+3V3" (at 152.4 72.39 0) (effects (font (size 1.27 1.27))))
 (wire (pts (xy 154.94 125.73) (xy 154.94 128.27)) (stroke (width 0) (type solid)))
 (label "GND" (at 154.94 128.27 0) (effects (font (size 1.27 1.27))))
 (wire (pts (xy 144.78 125.73) (xy 144.78 128.27)) (stroke (width 0) (type solid)))
 (label "GND" (at 144.78 128.27 0) (effects (font (size 1.27 1.27))))
 (wire (pts (xy 129.54 118.11) (xy 127.0 118.11)) (stroke (width 0) (type solid)))
 (label "GND" (at 127.0 118.11 0) (effects (font (size 1.27 1.27))))
 (wire (pts (xy 100.33 46.99) (xy 100.33 49.53)) (stroke (width 0) (type solid)))
 (label "GND" (at 100.33 49.53 0) (effects (font (size 1.27 1.27))))
 (wire (pts (xy 107.95 39.37) (xy 110.49 39.37)) (stroke (width 0) (type solid)))
 (label "+3V3" (at 110.49 39.37 0) (effects (font (size 1.27 1.27))))
 (wire (pts (xy 92.71 39.37) (xy 90.17 39.37)) (stroke (width 0) (type solid)))
 (label "VBUS" (at 90.17 39.37 0) (effects (font (size 1.27 1.27))))
 (wire (pts (xy 59.69 35.56) (xy 59.69 33.02)) (stroke (width 0) (type solid)))
 (label "VBUS" (at 59.69 33.02 0) (effects (font (size 1.27 1.27))))
 (wire (pts (xy 59.69 43.18) (xy 59.69 45.72)) (stroke (width 0) (type solid)))
 (label "GND" (at 59.69 45.72 0) (effects (font (size 1.27 1.27))))
 (wire (pts (xy 74.93 35.56) (xy 74.93 33.02)) (stroke (width 0) (type solid)))
 (label "VBUS" (at 74.93 33.02 0) (effects (font (size 1.27 1.27))))
 (wire (pts (xy 74.93 43.18) (xy 74.93 45.72)) (stroke (width 0) (type solid)))
 (label "GND" (at 74.93 45.72 0) (effects (font (size 1.27 1.27))))
 (wire (pts (xy 129.54 35.56) (xy 129.54 33.02)) (stroke (width 0) (type solid)))
 (label "+3V3" (at 129.54 33.02 0) (effects (font (size 1.27 1.27))))
 (wire (pts (xy 129.54 43.18) (xy 129.54 45.72)) (stroke (width 0) (type solid)))
 (label "GND" (at 129.54 45.72 0) (effects (font (size 1.27 1.27))))
 (wire (pts (xy 190.5 81.28) (xy 190.5 78.74)) (stroke (width 0) (type solid)))
 (label "+3V3" (at 190.5 78.74 0) (effects (font (size 1.27 1.27))))
 (wire (pts (xy 190.5 88.9) (xy 190.5 91.44)) (stroke (width 0) (type solid)))
 (label "GND" (at 190.5 91.44 0) (effects (font (size 1.27 1.27))))
 (wire (pts (xy 190.5 96.52) (xy 190.5 93.98)) (stroke (width 0) (type solid)))
 (label "+3V3" (at 190.5 93.98 0) (effects (font (size 1.27 1.27))))
 (wire (pts (xy 190.5 104.14) (xy 190.5 106.68)) (stroke (width 0) (type solid)))
 (label "GND" (at 190.5 106.68 0) (effects (font (size 1.27 1.27))))
 (wire (pts (xy 224.79 95.25) (xy 222.25 95.25)) (stroke (width 0) (type solid)))
 (label "GND" (at 222.25 95.25 0) (effects (font (size 1.27 1.27))))
 (wire (pts (xy 224.79 97.79) (xy 222.25 97.79)) (stroke (width 0) (type solid)))
 (label "+3V3" (at 222.25 97.79 0) (effects (font (size 1.27 1.27))))
 (wire (pts (xy 224.79 100.33) (xy 222.25 100.33)) (stroke (width 0) (type solid)))
 (label "TXD_NET" (at 222.25 100.33 0) (effects (font (size 1.27 1.27))))
 (wire (pts (xy 224.79 102.87) (xy 222.25 102.87)) (stroke (width 0) (type solid)))
 (label "RXD_NET" (at 222.25 102.87 0) (effects (font (size 1.27 1.27))))
 (wire (pts (xy 224.79 105.41) (xy 222.25 105.41)) (stroke (width 0) (type solid)))
 (label "RTS_NET" (at 222.25 105.41 0) (effects (font (size 1.27 1.27))))
 (wire (pts (xy 224.79 107.95) (xy 222.25 107.95)) (stroke (width 0) (type solid)))
 (label "CTS_NET" (at 222.25 107.95 0) (effects (font (size 1.27 1.27))))
 (wire (pts (xy 54.61 25.4) (xy 54.61 27.94)) (stroke (width 0) (type solid)))
 (label "VBUS" (at 54.61 27.94 0) (effects (font (size 1.27 1.27))))
 (wire (pts (xy 30.48 144.78) (xy 30.48 147.32)) (stroke (width 0) (type solid)))
 (label "GND" (at 30.48 147.32 0) (effects (font (size 1.27 1.27))))
 (no_connect (at 54.61 113.03))
 (no_connect (at 54.61 115.57))
 (no_connect (at 170.18 92.71))
 (no_connect (at 170.18 100.33))
 (no_connect (at 170.18 95.25))
 (no_connect (at 170.18 97.79))
 (no_connect (at 170.18 118.11))
 (no_connect (at 170.18 113.03))
 (no_connect (at 170.18 115.57))
 (no_connect (at 129.54 82.55))
 (no_connect (at 170.18 110.49))
 (no_connect (at 170.18 107.95))
 (no_connect (at 129.54 105.41))
 (no_connect (at 129.54 110.49))
 (sheet_instances
  (path "" (page "1")))
 (embedded_fonts no))
